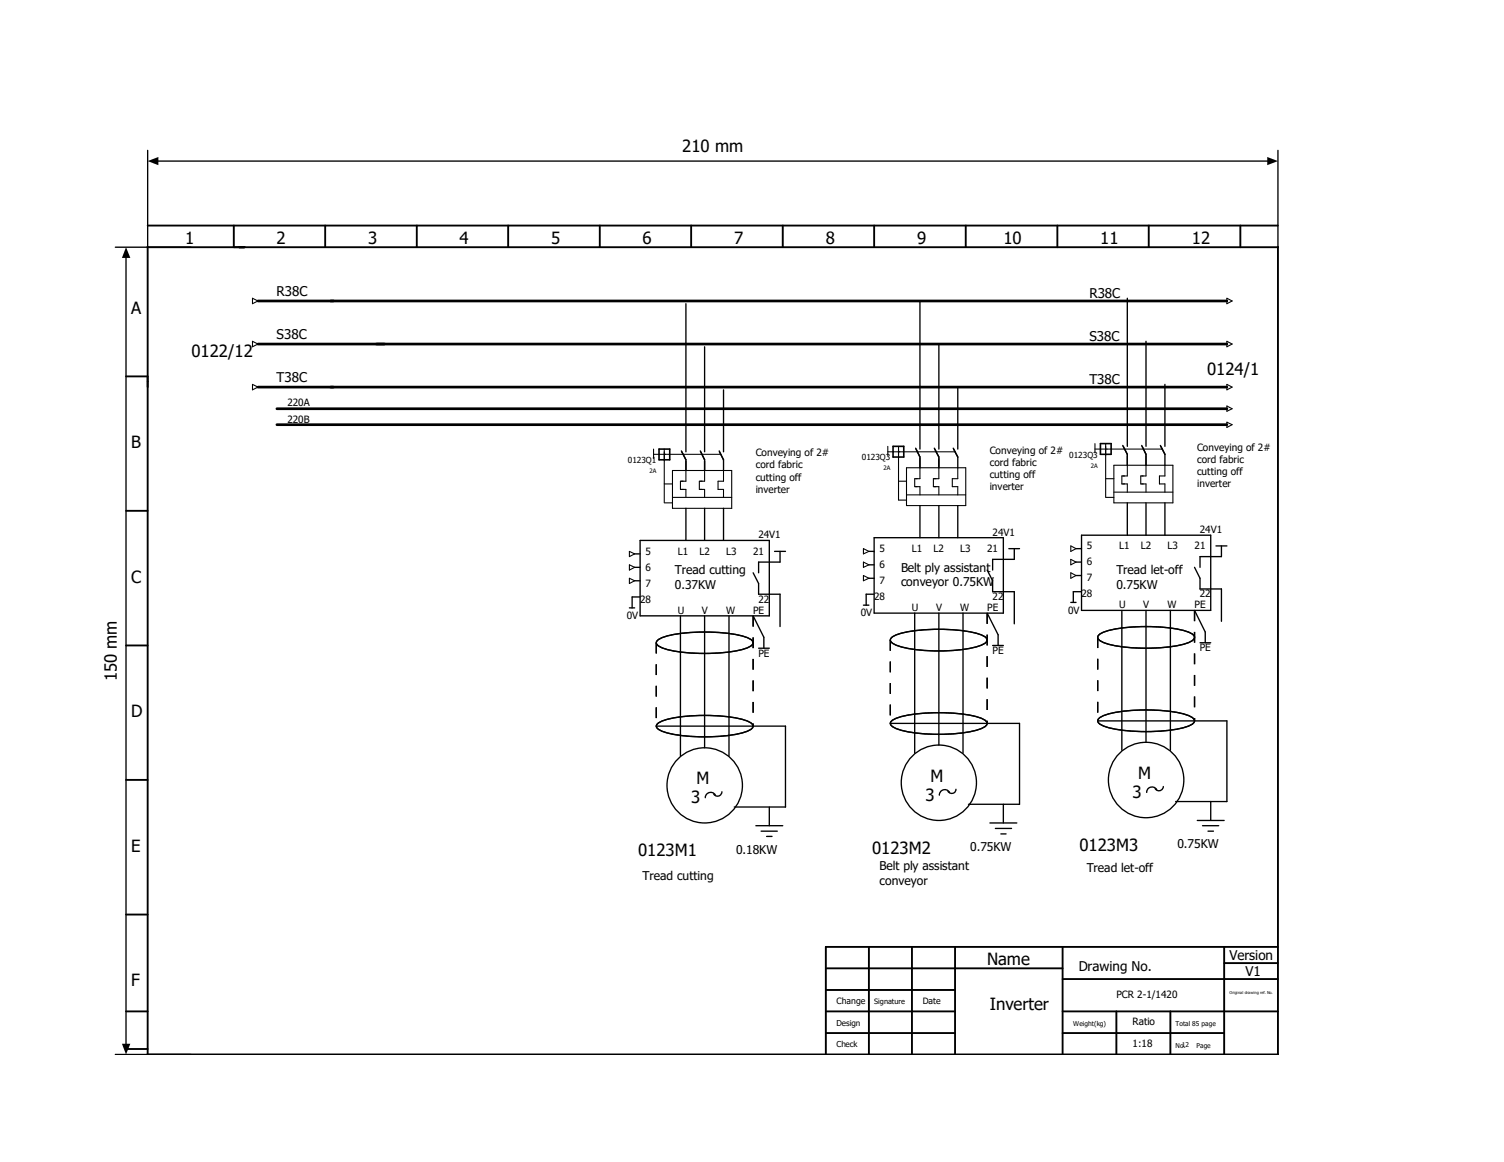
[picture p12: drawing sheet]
<svg xmlns="http://www.w3.org/2000/svg" width="279mm" height="216mm" viewBox="0 0 279 216" stroke-linecap="round" stroke-linejoin="round" font-family="sans-serif">
<path d="M15.4 0l-15.4 15.4M0 169.6l32.2 26.4" fill="none" stroke="#fff" stroke-width=".19"/>
<g fill="none" stroke="#000" stroke-width=".35">
<path d="M27.4 45.9h210v150h-210zM27.4 41.9h210M43.4 41.9v4M60.4 41.9v4M77.4 41.9v4M94.4 41.9v4M111.4 41.9v4M128.4 41.9v4M145.4 41.9v4M162.4 41.9v4M179.4 41.9v4M196.4 41.9v4"/>
<path d="M213.4 41.9v4M230.4 41.9v4M23.4 69.9h4M23.4 94.9h4M23.4 119.9h4M23.4 144.9h4M23.4 169.9h4M153.4 179.9h44M161.4 175.9v20M169.4 175.9v20M177.4 175.9v20M197.4 175.9v20"/>
<path d="M227.4 175.9v20M227.4 178.9h10M237.4 175.9h-84v20M23.4 187.9h4M23.4 194.9h4M153.4 187.9h24M153.4 191.9h24M153.4 183.9h24M197.4 187.9h40M197.4 181.9h40M197.4 191.9h30M207.4 187.9v8"/>
<path d="M217.4 187.9v8"/>
</g>
<path d="M27.4 29.9l2-.7v1.5zM235.4 29.2l2 .7-2 .8zM23.4 45.9l.8 2h-1.6zM22.6 193.9h1.6l-.8 2z" fill="#000"/>
<g fill="none" stroke="#000" stroke-width=".25">
<path d="M27.4 27.9v18M28.4 29.9h208M237.4 27.9v18M21.4 45.9h14M23.4 46.9v148M127.4 56.4v27.5M170.9 55.9v27.5M209.4 55.4v27.5M130.9 64.4v19.5M134.4 72.4v11.5M174.4 63.9v19.5M177.9 71.9v11.5"/>
<path d="M212.9 63.4v19.5M216.4 71.4v11.5M126.6 83.8l.8 1.6v2M127.4 94.4v6M130.1 83.8l.8 1.6M130.2 83.9l.7 1.5M130.9 85.4v2M130.9 94.4v6M133.6 83.8l.8 1.6M133.6 83.9l.8 1.5M134.4 85.4v2M134.4 94.4v6"/>
<path d="M162.4 99.9h24v14h-24zM170.1 83.3l.8 1.6M170.2 83.4l.7 1.5M170.9 84.9v2M170.9 93.9v6M173.6 83.3l.8 1.6v2M174.4 93.9v6M177.1 83.3l.8 1.6v2M177.9 93.9v6M200.9 99.4h24v14h-24zM208.6 82.8l.8 1.6v2M209.4 93.4v6"/>
<path d="M212.1 82.8l.8 1.6M212.2 82.9l.7 1.5M212.9 84.4v2M212.9 93.4v6M215.6 82.8l.8 1.6v2M216.4 93.4v6M116.9 112.9h1M117.9 102.9h1M117.9 105.4h1M117.9 107.9h1M118.9 100.4h24v14h-24zM118.9 110.9h-1.5v2"/>
<path d="M122 119.1a8.4 8.4 0 0 1 4.8-1.4 30.1 30.1 0 0 1 12.1 .8l.9 .6 .1 .3a2.05 2.05 0 0 1-1.7 1.2 32.8 32.8 0 0 1-14.5 0 2.05 2.05 0 0 1-1.8-1.2zM126.4 114.4v26M130.9 114.4v24.5M135.4 114.4v26M139.9 106.4l1 2v2h4v6M139.9 114.4l2 4v2M143.9 102.4h2M144.9 102.4v2h-4v2M160.4 112.4h1M161.4 102.4h1M161.4 104.9h1M161.4 107.4h1"/>
<path d="M162.4 110.4h-1.5v2M165.5 118.6a8.4 8.4 0 0 1 4.8-1.5 29.9 29.9 0 0 1 12.1 .9l.9 .6 .1 .3a2.07 2.07 0 0 1-1.7 1.2 31.8 31.8 0 0 1-14.6 0 2.07 2.07 0 0 1-1.7-1.2zM169.9 113.9v26M174.4 113.9v24.5M178.9 113.9v26M183.4 105.9l1 2v2h4v6M183.4 113.9l2 4v2M184.4 119.9h2M187.4 101.9h2M188.4 101.9v2h-4v2M198.9 111.9h1M199.9 104.4h1"/>
<path d="M199.9 101.9h1M199.9 106.9h1M200.9 109.9h-1.5v2M204 118.1a8.4 8.4 0 0 1 4.8-1.5 30.1 30.1 0 0 1 12.1 .9l.9 .6 .1 .3a2.04 2.04 0 0 1-1.7 1.2 32.5 32.5 0 0 1-14.5 0 2.04 2.04 0 0 1-1.8-1.2zM208.4 113.4v26M212.9 113.4v24.5M217.4 113.4v26M221.9 105.4l1 2v2h4v6M221.9 113.4l2 4v2M222.9 119.4h2M225.9 101.4h2M226.9 101.4v2h-4v2"/>
<path d="M121.9 134.9h24v15h-9.5M122 134.6a8.4 8.4 0 0 1 4.8-1.5 30.1 30.1 0 0 1 12.1 .9l.9 .6 .1 .3a2.05 2.05 0 0 1-1.7 1.2 32.8 32.8 0 0 1-14.5 0 2.05 2.05 0 0 1-1.8-1.2zM140.9 120.4h2M165.4 134.4h24v15h-9.5M165.5 134.1a8.4 8.4 0 0 1 4.8-1.5 29.9 29.9 0 0 1 12.1 .9l.9 .6 .1 .3a2.07 2.07 0 0 1-1.7 1.2 31.8 31.8 0 0 1-14.6 0 2.07 2.07 0 0 1-1.7-1.2zM203.9 133.9h24v15h-9.5M204 133.6a8.2 8.2 0 0 1 4.8-1.5 29.7 29.7 0 0 1 12.1 .9l.9 .6 .1 .3a2.05 2.05 0 0 1-1.7 1.2 32.8 32.8 0 0 1-14.5 0 2.05 2.05 0 0 1-1.8-1.2zM132.9 147.7a1.01 1.01 0 0 0-1.1-.4 1.01 1.01 0 0 0-.8 .9M134.1 147.1a.82 .82 0 0 1-.6 .8 .82 .82 0 0 1-.9-.4M140.4 153.4h5M141.4 154.4h3M142.4 155.4h1"/>
<path d="M142.9 149.9v3.5M176.4 147.2a1.02 1.02 0 0 0-1.1-.5 1.02 1.02 0 0 0-.8 1M177.6 146.6a.79 .79 0 0 1-.6 .8 .79 .79 0 0 1-.9-.4M183.9 152.9h5M184.9 153.9h3M185.9 154.9h1M186.4 149.4v3.5M214.9 146.7a1 1 0 0 0-1.1-.4 1 1 0 0 0-.8 .9M216.1 146.1a.82 .82 0 0 1-.6 .8 .82 .82 0 0 1-.9-.4M222.4 152.4h5M223.4 153.4h3M224.4 154.4h1"/>
<path d="M224.9 148.9v3.5M21.4 195.9h14"/>
<circle cx="130.9" cy="145.9" r="7"/>
<circle cx="174.4" cy="145.4" r="7"/>
<circle cx="212.9" cy="144.9" r="7"/>
</g>
<g fill="none" stroke="#000" stroke-width=".2">
<path d="M46.9 55.4l1 .5-1 .5zM227.9 55.4l1 .5-1 .5zM46.9 63.4l1 .5-1 .5zM46.9 71.4l1 .5-1 .5zM227.9 63.4l1 .5-1 .5zM227.9 71.4l1 .5-1 .5zM227.9 75.4l1 .5-1 .5zM227.9 78.4l1 .5-1 .5zM121.4 84.4h12.5M121.4 83.4v1.8M123.4 83.4v10M123.5 89.9h1.4"/>
<path d="M123.5 93.4h1.4M124.9 87.4h11v7h-11zM124.9 92.4h11M127.4 87.4v2h-1v1.5h1v1.5M130.9 87.4v2h-1v1.5h1v1.5M134.4 87.4v2h-1v1.5h1v1.5M164.9 83.9h12.5M164.9 82.9v1.8M166.9 82.9v10M167 89.4h1.4M167 92.9h1.4M168.4 86.9h11v7h-11z"/>
<path d="M168.4 91.9h11M170.9 86.9v2h-1v1.5h1v1.5M174.4 86.9v2h-1v1.5h1v1.5M177.9 86.9v2h-1v1.5h1v1.5M203.4 83.4h12.5M203.4 82.4v1.8M205.4 82.4v10M205.4 92.4h1.5M205.4 88.9h1.5M206.9 86.4h11v7h-11zM206.9 91.4h11M209.4 86.4v2h-1v1.5h1v1.5"/>
<path d="M212.9 86.4v2h-1v1.5h1v1.5M216.4 86.4v2h-1v1.5h1v1.5M116.9 102.4l1 .5-1 .5zM116.9 104.9l1 .5-1 .5zM116.9 107.4l1 .5-1 .5zM160.4 101.9l1 .5-1 .5zM160.4 104.4l1 .5-1 .5zM160.4 106.9l1 .5-1 .5zM198.9 101.4l1 .5-1 .5zM198.9 103.9l1 .5-1 .5zM198.9 106.4l1 .5-1 .5z"/>
</g>
<path d="M47.9 55.9h180M47.9 63.9h180M47.9 71.9h180M51.4 78.9h176.5M51.4 75.9h176.5" fill="none" stroke="#000" stroke-width=".5"/>
<path d="M122.4 83.4h2v2h-2zM165.9 82.9h2v2h-2zM204.4 82.4h2v2h-2z" fill="none" stroke="#000" stroke-width=".3"/>
<path d="M121.9 119.4v15.5M139.9 114.4v20.5M165.4 118.9v15.5M183.4 113.9v20.5M203.9 118.4v15.5M221.9 113.4v20.5" fill="none" stroke="#000" stroke-width=".25" stroke-dasharray="2 2" stroke-linecap="butt"/>
<g font-size="3.1">
<text x="126.7" y="28.3">210 mm</text>
<text x="34.4" y="45.3">1</text>
<text x="51.4" y="45.3">2</text>
<text x="68.4" y="45.3">3</text>
<text x="85.4" y="45.3">4</text>
<text x="102.4" y="45.3">5</text>
<text x="119.4" y="45.3">6</text>
<text x="136.4" y="45.3">7</text>
<text x="153.4" y="45.3">8</text>
<text x="170.4" y="45.3">9</text>
<text x="186.4" y="45.3">10</text>
<text x="204.4" y="45.3">11</text>
<text x="221.4" y="45.3">12</text>
<text x="24.4" y="58.3">A</text>
<text x="35.6" y="66.3">0122/12</text>
<text x="224.2" y="69.8">0124/1</text>
<text x="24.4" y="83.3">B</text>
<text x="24.4" y="108.2">C</text>
<text x="21.7" y="126.6" transform="rotate(-90 21.7 126.6)">150 mm</text>
<text x="24.4" y="133.3">D</text>
<text x="128.4" y="149.3">3</text>
<text x="129.4" y="145.8">M</text>
<text x="171.9" y="148.8">3</text>
<text x="172.9" y="145.2">M</text>
<text x="210.4" y="148.3">3</text>
<text x="211.4" y="144.8">M</text>
<text x="24.4" y="158.3">E</text>
<text x="118.5" y="159.1">0123M1</text>
<text x="162" y="158.7">0123M2</text>
<text x="200.5" y="158.2">0123M3</text>
<text x="183.4" y="179.3">Name</text>
<text x="24.4" y="183.3">F</text>
<text x="183.9" y="187.7">Inverter</text>
</g>
<g font-size="2.5">
<text x="51.4" y="54.9">R38C</text>
<text x="202.4" y="55.4">R38C</text>
<text x="51.4" y="62.9">S38C</text>
<text x="202.4" y="63.4">S38C</text>
<text x="51.4" y="70.9">T38C</text>
<text x="202.4" y="71.4">T38C</text>
<text x="228.4" y="178.4">Version</text>
<text x="200.4" y="180.4">Drawing No.</text>
<text x="231.4" y="181.4">V1</text>
</g>
<g font-size="2.2">
<text x="125.4" y="106.7">Tread cutting</text>
<text x="167.4" y="106.2">Belt ply assistant</text>
<text x="207.4" y="106.7">Tread let-off</text>
<text x="125.4" y="109.4">0.37KW</text>
<text x="167.4" y="108.9">conveyor 0.75KW</text>
<text x="207.4" y="109.4">0.75KW</text>
<text x="136.7" y="158.6">0.18KW</text>
<text x="163.4" y="161.7">Belt ply assistant</text>
<text x="180.3" y="158.1">0.75KW</text>
<text x="201.9" y="161.9">Tread let-off</text>
<text x="218.7" y="157.6">0.75KW</text>
<text x="119.4" y="163.4">Tread cutting</text>
<text x="163.4" y="164.4">conveyor</text>
</g>
<g font-size="1.9">
<text x="53.4" y="75.5">220A</text>
<text x="53.4" y="78.5">220B</text>
<text x="222.4" y="83.8">Conveying of 2#</text>
<text x="140.4" y="84.8">Conveying of 2#</text>
<text x="140.4" y="87">cord fabric</text>
<text x="140.4" y="89.3">cutting off</text>
<text x="183.9" y="84.3">Conveying of 2#</text>
<text x="183.9" y="86.5">cord fabric</text>
<text x="183.9" y="88.8">cutting off</text>
<text x="222.4" y="86">cord fabric</text>
<text x="222.4" y="88.3">cutting off</text>
<text x="140.4" y="91.5">inverter</text>
<text x="183.9" y="91">inverter</text>
<text x="222.4" y="90.5">inverter</text>
<text x="140.9" y="100">24V1</text>
<text x="184.4" y="99.5">24V1</text>
<text x="222.9" y="99">24V1</text>
<text x="119.9" y="103">5</text>
<text x="119.9" y="106">6</text>
<text x="125.9" y="103">L1</text>
<text x="129.9" y="103">L2</text>
<text x="134.9" y="103">L3</text>
<text x="139.9" y="103">21</text>
<text x="163.4" y="102.5">5</text>
<text x="163.4" y="105.5">6</text>
<text x="169.4" y="102.5">L1</text>
<text x="173.4" y="102.5">L2</text>
<text x="178.4" y="102.5">L3</text>
<text x="183.4" y="102.5">21</text>
<text x="201.9" y="102">5</text>
<text x="201.9" y="105">6</text>
<text x="207.9" y="102">L1</text>
<text x="211.9" y="102">L2</text>
<text x="216.9" y="102">L3</text>
<text x="221.9" y="102">21</text>
<text x="118.9" y="112">28</text>
<text x="119.9" y="109">7</text>
<text x="140.9" y="112">22</text>
<text x="162.4" y="111.5">28</text>
<text x="163.4" y="108.5">7</text>
<text x="169.4" y="113.5">U</text>
<text x="173.9" y="113.5">V</text>
<text x="178.4" y="113.5">W</text>
<text x="183.4" y="113.5">PE</text>
<text x="184.4" y="111.5">22</text>
<text x="200.9" y="111">28</text>
<text x="201.9" y="108">7</text>
<text x="207.9" y="113">U</text>
<text x="212.4" y="113">V</text>
<text x="216.9" y="113">W</text>
<text x="221.9" y="113">PE</text>
<text x="222.9" y="111">22</text>
<text x="116.4" y="115">0V</text>
<text x="125.9" y="114">U</text>
<text x="130.4" y="114">V</text>
<text x="134.9" y="114">W</text>
<text x="139.9" y="114">PE</text>
<text x="159.9" y="114.5">0V</text>
<text x="198.4" y="114">0V</text>
<text x="140.9" y="122">PE</text>
<text x="184.4" y="121.5">PE</text>
<text x="222.9" y="121">PE</text>
<text x="207.4" y="185.5">PCR 2-1/1420</text>
<text x="210.4" y="190.5">Ratio</text>
<text x="210.4" y="194.5">1:18</text>
</g>
<g font-size="1.6">
<text x="155.4" y="186.6">Change</text>
<text x="171.4" y="186.6">Date</text>
</g>
<g font-size="1.5">
<text x="116.6" y="86">0123Q1</text>
<text x="160.1" y="85.5">0123Q3</text>
<text x="198.6" y="85">0123Q3</text>
<text x="155.4" y="190.6">Design</text>
<text x="155.4" y="194.6">Check</text>
</g>
<text font-size="1.4" x="162.4" y="186.6">Signature</text>
<g font-size="1.2">
<text x="199.4" y="190.6">Weight(kg)</text>
<text x="218.4" y="190.6">Total 85 page</text>
<text x="218.4" y="194.6">No.</text>
<text x="219.5" y="194.6">12</text>
<text x="222.3" y="194.6">Page</text>
</g>
<g font-size="1.1">
<text x="120.7" y="87.9">2A</text>
<text x="164.1" y="87.4">2A</text>
<text x="202.7" y="86.9">2A</text>
</g>
<text font-size=".7" x="228.4" y="184.7">Original drawing ref. No.</text>
</svg>
